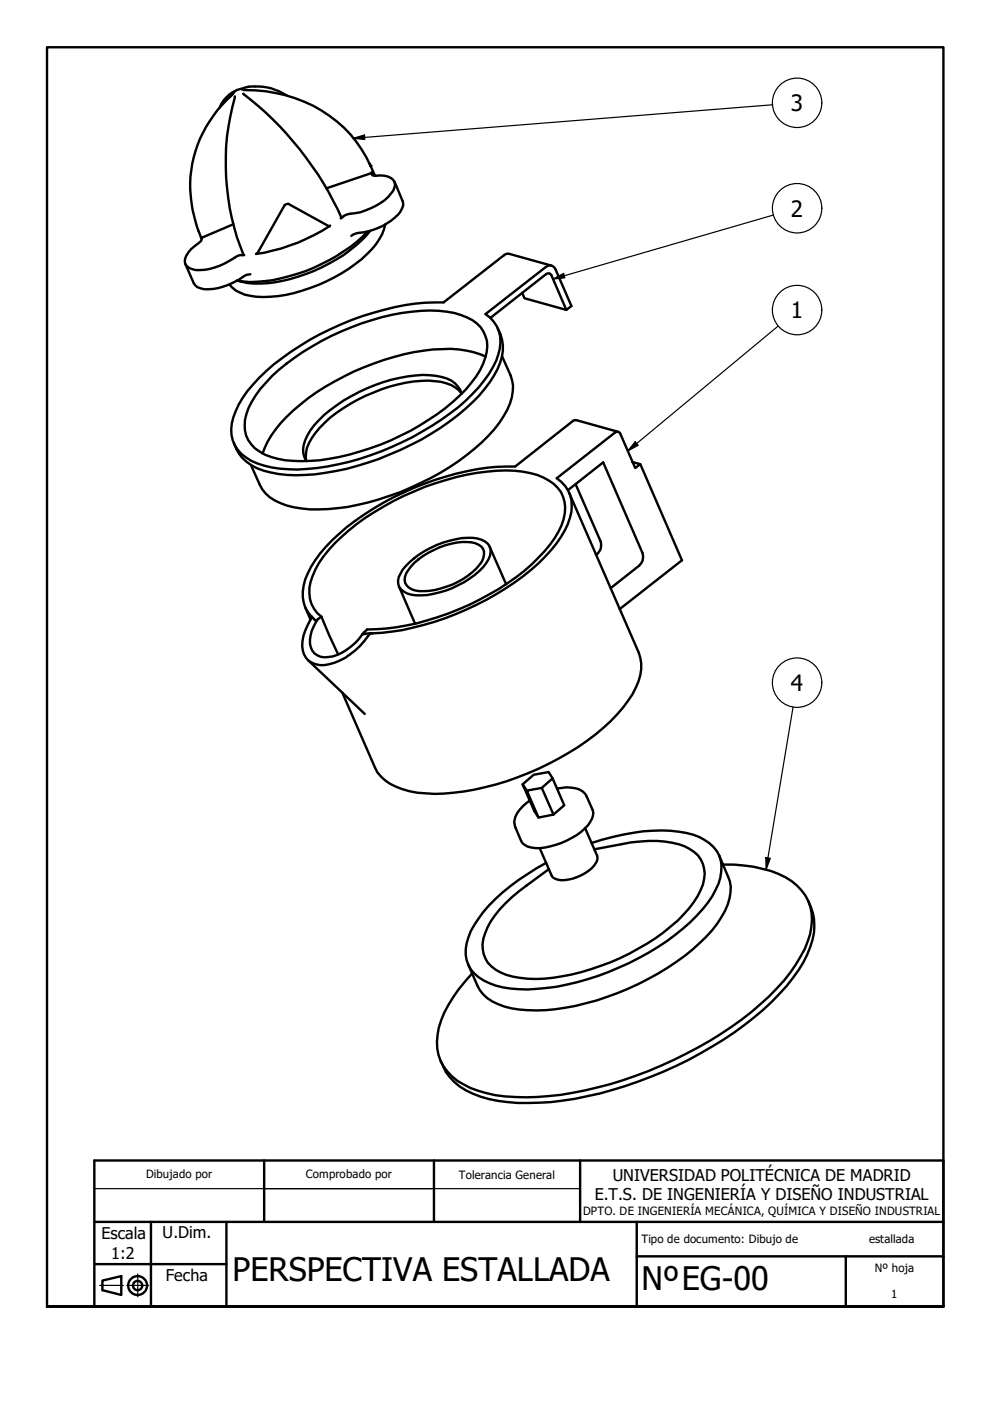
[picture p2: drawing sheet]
<svg xmlns="http://www.w3.org/2000/svg" width="210mm" height="297mm" viewBox="0 0 210 297" stroke-linecap="round" stroke-linejoin="round" font-family="sans-serif">
<!-- layer: Visible (ISO) -->
<g fill="none" stroke="#000" stroke-width=".51">
<path d="M49.7 19.5l-.1 .1a33.3 33.3 0 0 0-7.2 9.8 25.8 25.8 0 0 0 .2 20.9M51.3 19h.3a30.3 30.3 0 0 1 22.8 9.6 27.2 27.2 0 0 1 4.1 6.6l-.1-.5M51.6 19.9a67.5 67.5 0 0 1 20.7 26.3l.7-.5 .9-.3a14.3 14.3 0 0 0 8.4-3.6 3.9 3.9 0 0 0 1.5-2.6 2.57 2.57 0 0 0-3.1-2 2.34 2.34 0 0 1-1.8-.1l-.1-.5-.2 .2-9.4 3.1M49.8 20.4a52.7 52.7 0 0 0 1.8 33.6l.2 .1h-.5a2.3 2.3 0 0 0-1.6 .6 13.8 13.8 0 0 1-8.2 2.6 2.46 2.46 0 0 1-2.3-1.8 5.5 5.5 0 0 1 2.9-4 .91 .91 0 0 0 .6-1M60.8 20.2a11 11 0 0 0-10.9-.9 6.5 6.5 0 0 0-3.4 3.5M78.5 35l1 2.3M83.6 38.5l1.7 4.1a2.24 2.24 0 0 1-.4 2.3 13.2 13.2 0 0 1-9.3 4.6l-1.1 .5M39.3 56l1.8 4.1a2.53 2.53 0 0 0 2.2 1.2 15 15 0 0 0 9-3l.8-.1M42.6 50.3l.1 .2M42.7 50.5v.1M49.5 47.5l-6.6 2.8h-.3M60.3 43.5l.9-.3 8.5 4.7h.3a38 38 0 0 1-15.7 5.9l.3-.2z"/>
<path d="M78 49.1a38.4 38.4 0 0 1-20.3 10.3 23.6 23.6 0 0 1-7.4 .1M78.5 48.9a33.5 33.5 0 0 1-18.6 10.6 19.6 19.6 0 0 1-9.7 0M81.7 47.6a12 12 0 0 1-3.9 6.3 34.8 34.8 0 0 1-22 9.1 8.6 8.6 0 0 1-7.2-2.7M116.9 56.3l-8.9-2.5-.8 .1-13.2 10.2a53.3 53.3 0 0 0-24 5.7 50.5 50.5 0 0 0-17.5 13.1 15.6 15.6 0 0 0-3.5 8.1 7.6 7.6 0 0 0 5.6 7.3 30.7 30.7 0 0 0 17 .2 62.2 62.2 0 0 0 27.1-13.6 24.9 24.9 0 0 0 7-9.8 7.1 7.1 0 0 0-2.8-8.5l12.8-10a1.25 1.25 0 0 1 2.1 .5l3.4 7.8-1.1 .8M57.7 79.7a54.8 54.8 0 0 1 31.6-13.8 19.7 19.7 0 0 1 10.8 2 6.6 6.6 0 0 1 2.8 8 20.1 20.1 0 0 1-6.9 9.3 54.2 54.2 0 0 1-30.2 12.5 18.3 18.3 0 0 1-10.7-2 6.4 6.4 0 0 1-2.8-8 20.5 20.5 0 0 1 5.4-8zM103 75.6a21.4 21.4 0 0 0-11.2-1.5 54.2 54.2 0 0 0-31 14.2 19.7 19.7 0 0 0-5.1 7.8M105.5 69.6a8.7 8.7 0 0 1 0 8.7 31.1 31.1 0 0 1-10.3 11.2 60.4 60.4 0 0 1-30.4 11.2 21.4 21.4 0 0 1-11.5-2 8.2 8.2 0 0 1-3.7-4.7M106.4 75.5l1.9 4.1a9.4 9.4 0 0 1-1.5 8.6 35.7 35.7 0 0 1-11.5 10.8 58.2 58.2 0 0 1-23.7 8.7 24.2 24.2 0 0 1-12.2-1 7.6 7.6 0 0 1-4.3-4l-1.9-4.1M110.7 62.2l.5 1 8.9 2.5-3.2-7.4a.7 .7 0 0 0-1.1-.2l-11.9 9.3M97.9 83.4a7.1 7.1 0 0 0-5.7-2.6 31 31 0 0 0-16.4 4 23.4 23.4 0 0 0-10.3 9.1 6.5 6.5 0 0 0-.6 3.8M97.9 83.5a5.1 5.1 0 0 0-4.2-3.6 25 25 0 0 0-14.2 1.7 32.2 32.2 0 0 0-12.8 8.5 8.1 8.1 0 0 0-2.4 6.1l.7 1.6M131.1 91.6l-9.2-2.5-12.7 9.8a53.7 53.7 0 0 0-23.8 5.6 49.6 49.6 0 0 0-17.5 12.8 14.7 14.7 0 0 0-3.7 9.3 6.3 6.3 0 0 0 1.8 4.1"/>
<path d="M134.1 98l1.7 .4-1.1 .8-3.2-7.3a.7 .7 0 0 0-1.1-.2l-12.4 9.7a7 7 0 0 1 2.8 8.4 24.4 24.4 0 0 1-8.2 11 61.7 61.7 0 0 1-31.6 13.4h-2.3a3.7 3.7 0 0 0-1.5 1.7 12.5 12.5 0 0 1-9.4 5.1 4.1 4.1 0 0 1-3.7-5.1 13.6 13.6 0 0 1 1.9-4.9v-.3M135.8 98.4l8.8 20.4-13.2 10.3M87.8 119.4a16.7 16.7 0 0 1 12.1-4.4 3 3 0 0 1 2.7 2 5 5 0 0 1-2.4 4.3 16.8 16.8 0 0 1-12.1 3.9 2.49 2.49 0 0 1-2.2-1.6 2.49 2.49 0 0 1 .7-2.7zM103.8 115.9l3.5 8M120.4 103.9l7.5-5.9 8.3 19.2a2.53 2.53 0 0 1-.7 2.7l-6 4.8M120.6 104.4l14.8 34a8.9 8.9 0 0 1-.6 7.4 33.5 33.5 0 0 1-12.2 12.6 59.3 59.3 0 0 1-30.5 9.9 18.8 18.8 0 0 1-9.4-2.1 7.7 7.7 0 0 1-3.2-3.5l-6.9-15.8M122 102.7l5.3 12a2.4 2.4 0 0 1-.9 3M64.7 128.8l1.1 2.6M66 130.7l.3 .3M66 130.7h.1M66 130.7l1.1 1M67.1 131.7a7.1 7.1 0 0 0-1.2 5.6 3.2 3.2 0 0 0 3.7 2 11.1 11.1 0 0 0 7.2-4.8"/>
<path d="M68.1 130.7a6.9 6.9 0 0 1-1.8-8.6 23.3 23.3 0 0 1 7.7-9.7 56.6 56.6 0 0 1 33.3-12.7 16.6 16.6 0 0 1 10.1 2.9 7.2 7.2 0 0 1 1.7 8.8 30.1 30.1 0 0 1-11.5 12.2 57.4 57.4 0 0 1-27.8 9.8l-1.9 .1-1.1 1M68.1 130.7l-.7 .6-.3 .4M68.1 130.7l3.6 8M77.5 134.4l-.7 .1M78.7 134.2l-1.2 .2M84.6 124.3l3.4 8M86 120a19.8 19.8 0 0 1 14.2-6 3.8 3.8 0 0 1 3.8 2.4 5.8 5.8 0 0 1-2.4 4.7 19.9 19.9 0 0 1-13.3 5.1 4.5 4.5 0 0 1-3.7-1.7 2.94 2.94 0 0 1 .3-2.8zM65.3 140l12 11.4M111.7 167.6l-.9-1.3 2.5 5.6 .9 1.4 3.1-.6 2.3-2-2.4-5.7-2.3 2.1 2.4 5.6M114.9 167.1l-3.2 .5 2.5 5.7M117.2 165l-.9-1.3-3.1 .6-2.4 2M118.1 167.2a7.6 7.6 0 0 1 5.3 .5l.8 .8 1.5 3.3a4 4 0 0 1-1.7 3.9 16 16 0 0 1-10.5 4.1 3.4 3.4 0 0 1-3-1.5l-1.3-3.2a3.6 3.6 0 0 1 1-3.4l2.1-2"/>
<path d="M124.1 175.6l2.5 5.9a3.4 3.4 0 0 1-1.8 3.1 8.9 8.9 0 0 1-6.6 1.9l-1-.5-.2-.3-2.6-5.9M125.4 178.7a43.8 43.8 0 0 1 18.4-2.4 10.2 10.2 0 0 1 8.7 5.2 9 9 0 0 1-.8 7.2 32.3 32.3 0 0 1-10.3 10.9 58.7 58.7 0 0 1-25.6 9.9 22 22 0 0 1-13.2-1.6 6.9 6.9 0 0 1-3.3-9.2 25.7 25.7 0 0 1 8.9-10.8l3.6-2.6 4-2.4M126 180.1l5.8-1.1a23.9 23.9 0 0 1 13.4 .4 6.4 6.4 0 0 1 3.3 9.4 21.7 21.7 0 0 1-6.3 7.6 49.1 49.1 0 0 1-28.7 11.2 15.8 15.8 0 0 1-8.4-2 6.1 6.1 0 0 1-2.2-7.7 23 23 0 0 1 8.7-10.1l4.8-3.5M152.5 181.3l1.9 4.6a9 9 0 0 1-1.4 8.5 31.8 31.8 0 0 1-9.6 9.5 58.6 58.6 0 0 1-27.7 10.3 21.6 21.6 0 0 1-11.3-1.9 7.1 7.1 0 0 1-3.2-3.3l-1.9-4.5M153.3 183.3a27.6 27.6 0 0 1 13.2 2.7 10.1 10.1 0 0 1 5.3 12 28.7 28.7 0 0 1-7.1 11.5 77.7 77.7 0 0 1-27.2 17.6 74.4 74.4 0 0 1-26 5.5 25.8 25.8 0 0 1-14.5-3.4 9.9 9.9 0 0 1-4-11.3 27.6 27.6 0 0 1 7.1-11.5M171.4 191.1a12.3 12.3 0 0 1-.3 11.3 39.6 39.6 0 0 1-11.3 13.4 86 86 0 0 1-43 17.9 38.7 38.7 0 0 1-14.9-1.2 12.2 12.2 0 0 1-8.5-7.6M21.7 271.5l4-.9v4l-4-1.1z"/>
<circle cx="29.2" cy="272.6" r="2"/>
<circle cx="29.2" cy="272.6" r=".98"/>
</g>
<circle cx="78.5" cy="35.2" r=".25" fill="#000"/>
<!-- layer: Borde (ISO) -->
<path d="M10 277v-267h190v267h-190h190" fill="none" stroke="#000" stroke-width=".51"/>
<!-- layer: Visible fina (ISO) -->
<path d="M20 252h103M21.1 272.5h5.1M26.9 272.5h4.6M29.2 270.1v4.8" fill="none" stroke="#000" stroke-width=".25"/>
<path d="M20 246h180v31h-180zM20 259.1h180M32 259.1v17.9M48 259.1v17.9M56 246v13.1M92 246v13.1M123 246v13.1M135 259.1v17.9M20 268h28M135 266.4h65M179.3 266.4v10.6" fill="none" stroke="#000" stroke-width=".51"/>
<g fill="none" stroke="#000" stroke-width=".25">
<path d="M74.9 29.3l2.4-.7v1zM163.8 22.2l-88.9 7.1M117.2 59.2l2.3-1.2 .3 .9zM164 45.6l-46.8 13.6M165 69.1l-31.9 26.5M134.7 93.6l.6 .8-2.2 1.2zM168.1 149.9l-5.7 34.5M162.4 181.8l.9 .2-.9 2.4z"/>
<circle cx="169" cy="21.8" r="5.2"/>
<circle cx="169" cy="44.1" r="5.2"/>
<circle cx="169" cy="65.7" r="5.2"/>
<circle cx="169" cy="144.7" r="5.2"/>
</g>
<path d="M74.9 29.3l2.4-.7v1zM117.2 59.2l2.3-1.2 .3 .9zM134.7 93.6l.6 .8-2.2 1.2zM162.4 181.8l.9 .2-.9 2.4z" fill="#000"/>
<g font-size="6.9">
<text x="49.3" y="271.5">PERSPECTIVA ESTALLADA</text>
<text x="136" y="273.5">NºEG-00</text>
</g>
<g font-size="4.8">
<text x="167.7" y="23.6">3</text>
<text x="167.7" y="46">2</text>
<text x="167.7" y="67.5">1</text>
<text x="167.7" y="146.5">4</text>
</g>
<g font-size="3.4">
<text x="129.9" y="250.4">UNIVERSIDAD POLITÉCNICA DE MADRID</text>
<text x="126.1" y="254.5">E.T.S. DE INGENIERÍA Y DISEÑO INDUSTRIAL</text>
<text x="21.5" y="262.6">Escala</text>
<text x="34.5" y="262.6">U.Dim.</text>
<text x="23.6" y="266.9">1:2</text>
<text x="35.2" y="271.6">Fecha</text>
</g>
<g font-size="2.4">
<text x="31" y="249.7">Dibujado por</text>
<text x="64.8" y="249.7">Comprobado por</text>
<text x="97.3" y="250">Tolerancia General</text>
<text x="123.6" y="257.7">DPTO. DE INGENIERÍA MECÁNICA, QUÍMICA Y DISEÑO INDUSTRIAL</text>
<text x="136" y="263.4">Tipo de documento: Dibujo de</text>
<text x="184.3" y="263.4">estallada</text>
<text x="185.5" y="269.7">Nº hoja</text>
<text x="189" y="275.3">1</text>
</g>
</svg>
